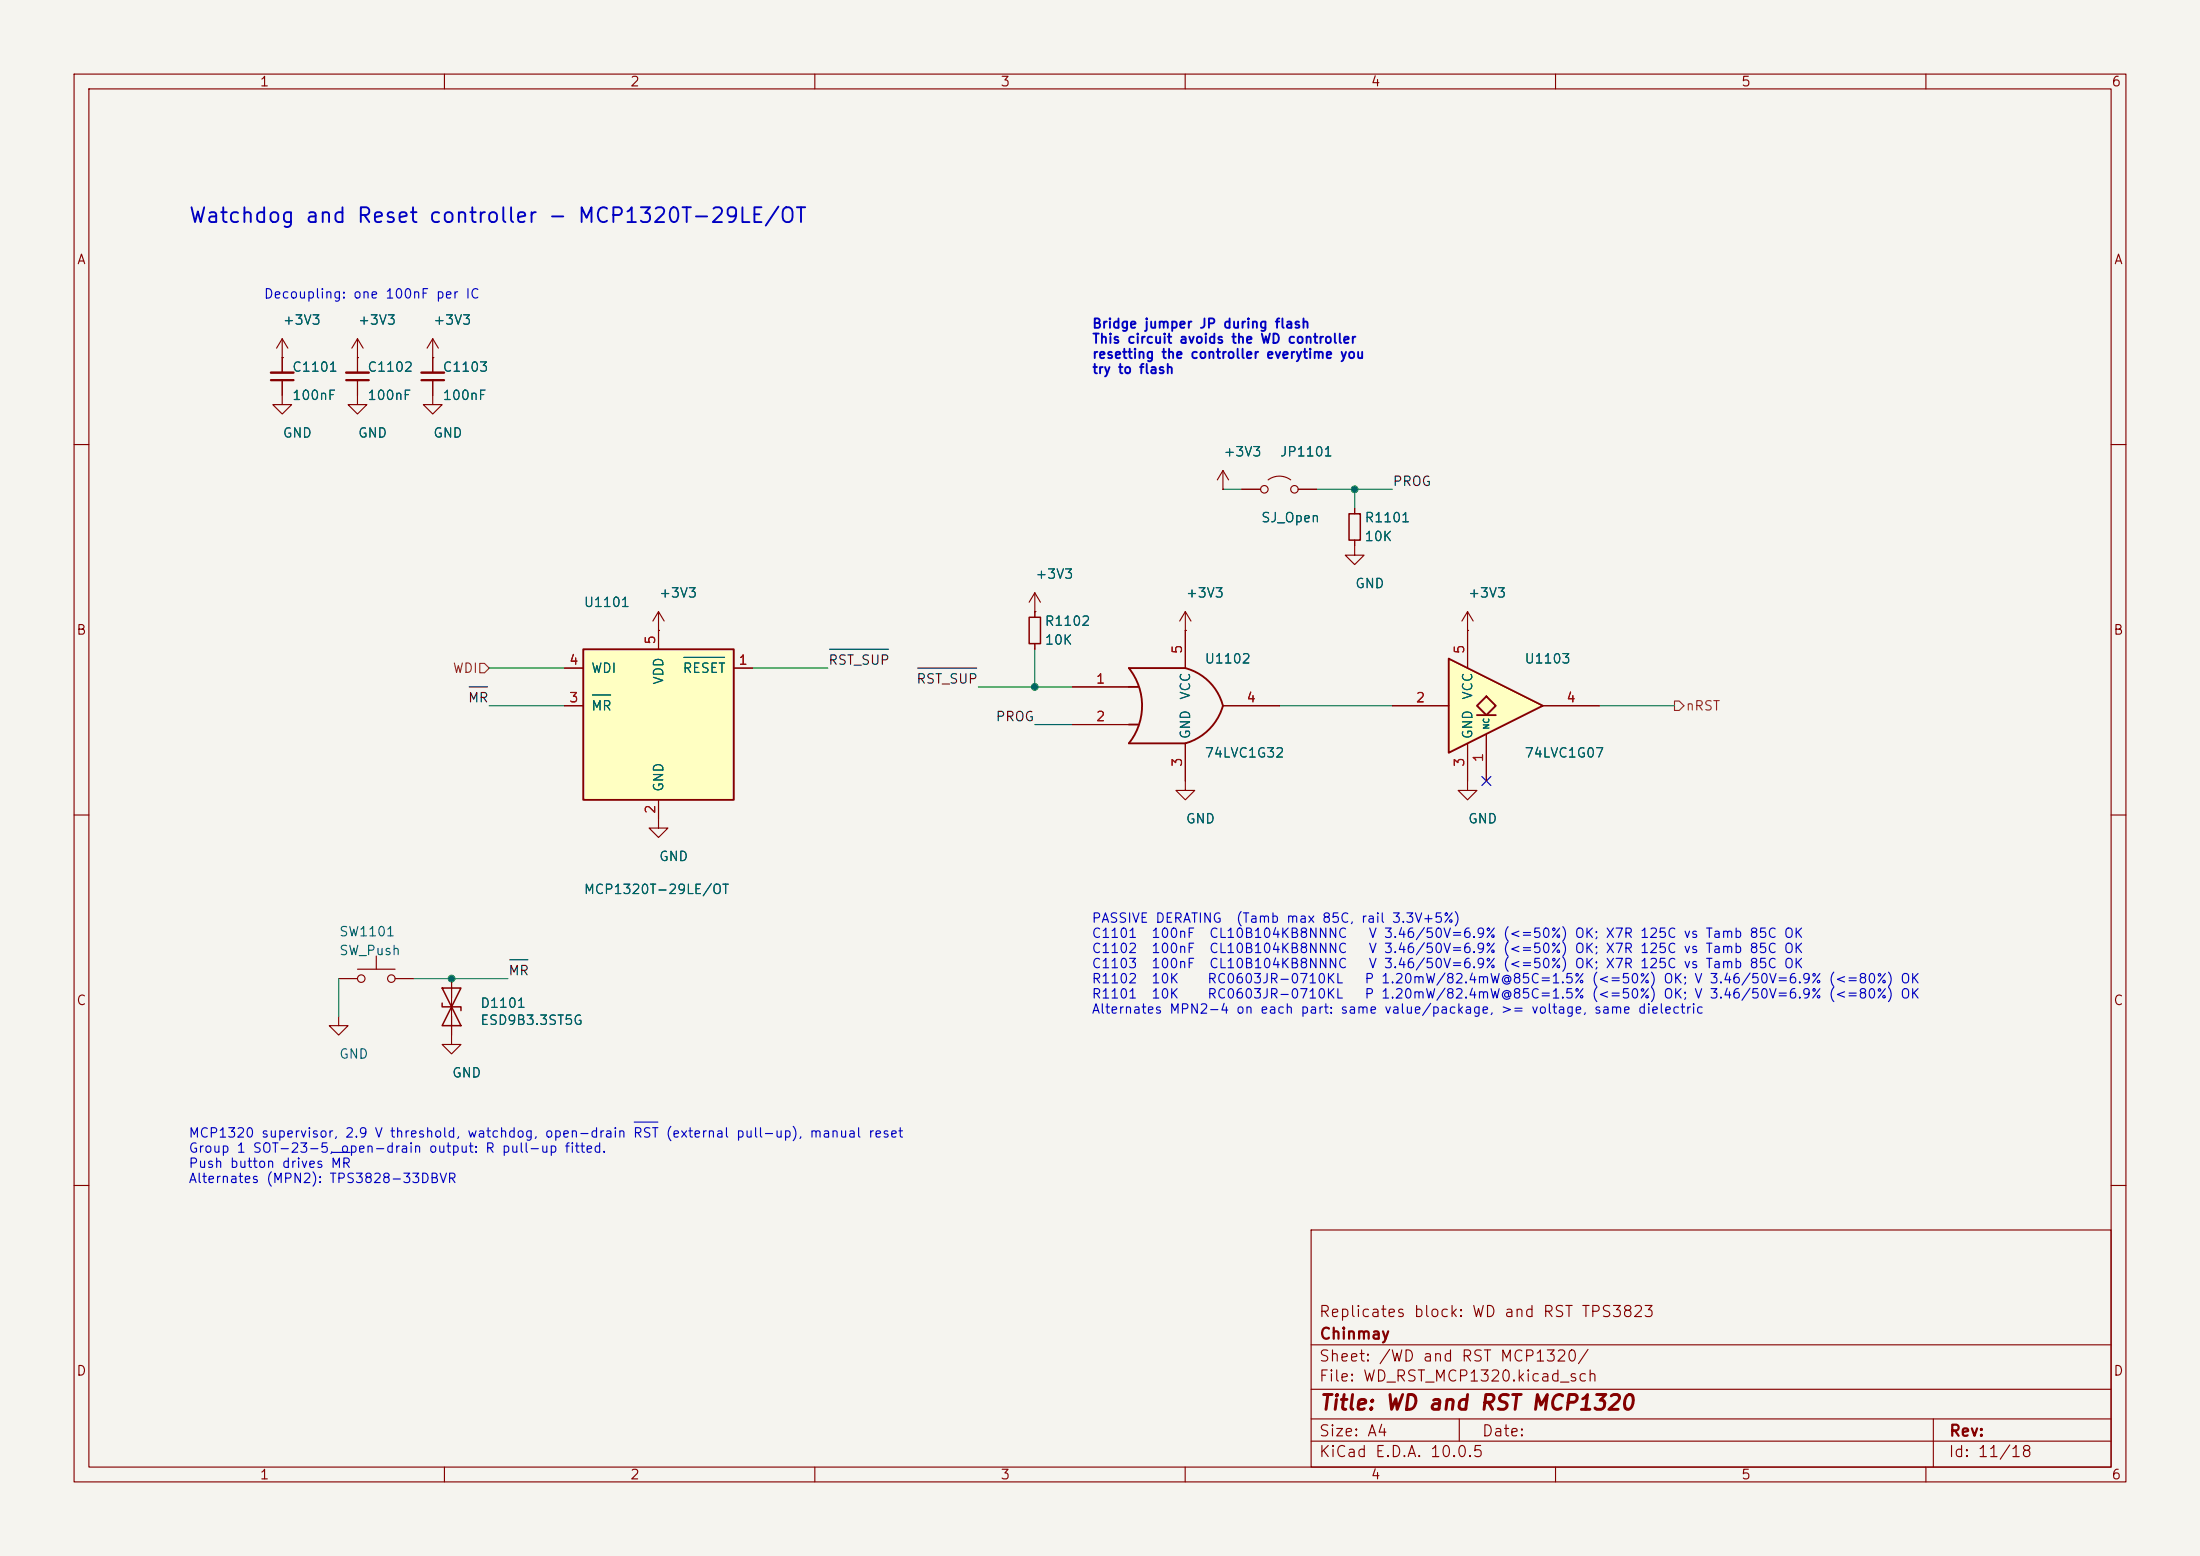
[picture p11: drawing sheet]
(kicad_sch
 (version 20260306)
 (generator "eeschema")
 (generator_version "10.0")
 (paper "A4")
 (title_block (title "WD and RST MCP1320") (company "Chinmay") (comment 1 "Replicates block: WD and RST TPS3823"))
 (lib_symbols
  (symbol "74xGxx:74LVC1G07" (exclude_from_sim no) (in_bom yes) (on_board yes)
   (in_pos_files yes)
   (duplicate_pin_numbers_are_jumpers no)
   (property "Reference" "U" (at 0 7.62 0) (show_name no) (do_not_autoplace no) (effects (font (size 1.27 1.27))))
   (property "Value" "74LVC1G07" (at 3.81 -7.62 0) (show_name no) (do_not_autoplace no) (effects (font (size 1.27 1.27))))
   (property "Footprint" "" (at 0 0 0) (show_name no) (do_not_autoplace no) (hide yes) (effects (font (size 1.27 1.27))))
   (property "Datasheet" "https://www.ti.com/lit/ds/symlink/sn74lvc1g07.pdf" (at 0 0 0) (show_name no) (do_not_autoplace no) (hide yes) (effects (font (size 1.27 1.27))))
   (property "Description" "Single Buffer Gate, Open Drain, Low-Voltage CMOS" (at 0 0 0) (show_name no) (do_not_autoplace no) (hide yes) (effects (font (size 1.27 1.27))))
   (symbol "74LVC1G07_0_1"
    (polyline (pts (xy -7.62 6.35) (xy -7.62 -6.35) (xy 5.08 0) (xy -7.62 6.35)) (stroke (width 0.254) (type default)) (fill (type background)))
    (polyline (pts (xy -3.81 -1.27) (xy -1.27 -1.27)) (stroke (width 0.254) (type default)) (fill (type background)))
    (polyline (pts (xy -2.54 1.27) (xy -3.81 0) (xy -2.54 -1.27) (xy -1.27 0) (xy -2.54 1.27)) (stroke (width 0.254) (type default)) (fill (type background))))
   (symbol "74LVC1G07_1_1"
    (pin free line (at -2.54 -10.16 90) (length 6.35) (name "NC" (effects (font (size 0.762 0.762)))) (number "1" (effects (font (size 1.27 1.27)))))
    (pin input line (at -15.24 0 0) (length 7.62) (name "" (effects (font (size 1.27 1.27)))) (number "2" (effects (font (size 1.27 1.27)))))
    (pin power_in line (at -5.08 -10.16 90) (length 5.08) (name "GND" (effects (font (size 1.27 1.27)))) (number "3" (effects (font (size 1.27 1.27)))))
    (pin open_collector line (at 12.7 0 180) (length 7.62) (name "" (effects (font (size 1.27 1.27)))) (number "4" (effects (font (size 1.27 1.27)))))
    (pin power_in line (at -5.08 10.16 270) (length 5.08) (name "VCC" (effects (font (size 1.27 1.27)))) (number "5" (effects (font (size 1.27 1.27))))))
   (embedded_fonts no))
  (symbol "74xGxx:74LVC1G32" (exclude_from_sim no) (in_bom yes) (on_board yes)
   (in_pos_files yes)
   (duplicate_pin_numbers_are_jumpers no)
   (property "Reference" "U" (at -5.08 7.62 0) (show_name no) (do_not_autoplace no) (effects (font (size 1.27 1.27))))
   (property "Value" "74LVC1G32" (at 7.62 -7.62 0) (show_name no) (do_not_autoplace no) (effects (font (size 1.27 1.27))))
   (property "Footprint" "" (at 0 0 0) (show_name no) (do_not_autoplace no) (hide yes) (effects (font (size 1.27 1.27))))
   (property "Datasheet" "http://www.ti.com/lit/sg/scyt129e/scyt129e.pdf" (at 0 0 0) (show_name no) (do_not_autoplace no) (hide yes) (effects (font (size 1.27 1.27))))
   (property "Description" "Single OR Gate, Low-Voltage CMOS" (at 0 0 0) (show_name no) (do_not_autoplace no) (hide yes) (effects (font (size 1.27 1.27))))
   (symbol "74LVC1G32_0_1"
    (arc (start -7.62 5.08) (mid -5.838 0) (end -7.62 -5.08) (stroke (width 0.254) (type default)) (fill (type none)))
    (polyline (pts (xy -7.62 2.54) (xy -6.35 2.54)) (stroke (width 0.254) (type default)) (fill (type background)))
    (polyline (pts (xy -7.62 -2.54) (xy -6.35 -2.54)) (stroke (width 0.254) (type default)) (fill (type background)))
    (arc (start 5.08 0) (mid 3.202 -3.202) (end 0 -5.08) (stroke (width 0.254) (type default)) (fill (type none)))
    (arc (start 0 5.08) (mid 3.2271 3.2271) (end 5.08 0) (stroke (width 0.254) (type default)) (fill (type none)))
    (polyline (pts (xy 0 5.08) (xy -7.62 5.08)) (stroke (width 0.254) (type default)) (fill (type background)))
    (polyline (pts (xy 0 -5.08) (xy -7.62 -5.08)) (stroke (width 0.254) (type default)) (fill (type background))))
   (symbol "74LVC1G32_1_1"
    (pin input line (at -15.24 2.54 0) (length 7.62) (name "" (effects (font (size 1.27 1.27)))) (number "1" (effects (font (size 1.27 1.27)))))
    (pin input line (at -15.24 -2.54 0) (length 7.62) (name "" (effects (font (size 1.27 1.27)))) (number "2" (effects (font (size 1.27 1.27)))))
    (pin power_in line (at 0 -10.16 90) (length 5.08) (name "GND" (effects (font (size 1.27 1.27)))) (number "3" (effects (font (size 1.27 1.27)))))
    (pin output line (at 12.7 0 180) (length 7.62) (name "" (effects (font (size 1.27 1.27)))) (number "4" (effects (font (size 1.27 1.27)))))
    (pin power_in line (at 0 10.16 270) (length 5.08) (name "VCC" (effects (font (size 1.27 1.27)))) (number "5" (effects (font (size 1.27 1.27))))))
   (embedded_fonts no))
  (symbol "Chinmay_Supervisor:MCP1320" (pin_names (offset 1.016)) (exclude_from_sim no) (in_bom yes) (on_board yes) (property "Reference" "U" (at -10.16 8.89 0) (effects (font (size 1.27 1.27)) (justify left))) (property "Value" "MCP1320T-29LE/OT" (at -10.16 -13.97 0) (effects (font (size 1.27 1.27)) (justify left top))) (property "Footprint" "Package_TO_SOT_SMD:SOT-23-5" (at 0 0 0) (effects (font (size 1.27 1.27)) (hide yes))) (property "Datasheet" "https://ww1.microchip.com/downloads/en/DeviceDoc/21985D.pdf" (at 0 0 0) (effects (font (size 1.27 1.27)) (hide yes))) (property "Description" "MCP1320 supervisor, 2.9 V threshold, watchdog, open-drain ~{RST} (external pull-up), manual reset" (at 0 0 0) (effects (font (size 1.27 1.27)) (hide yes))) (property "ki_keywords" "supervisor watchdog reset" (at 0 0 0) (effects (font (size 1.27 1.27)) (hide yes))) (symbol "MCP1320_0_1" (rectangle (start -10.16 7.62) (end 10.16 -12.7) (stroke (width 0.254) (type default)) (fill (type background)))) (symbol "MCP1320_1_1" (pin input line (at -12.7 5.08 0) (length 2.54) (name "WDI" (effects (font (size 1.27 1.27)))) (number "4" (effects (font (size 1.27 1.27))))) (pin input line (at -12.7 0 0) (length 2.54) (name "~{MR}" (effects (font (size 1.27 1.27)))) (number "3" (effects (font (size 1.27 1.27))))) (pin open_collector line (at 12.7 5.08 180) (length 2.54) (name "~{RESET}" (effects (font (size 1.27 1.27)))) (number "1" (effects (font (size 1.27 1.27))))) (pin power_in line (at 0 10.16 270) (length 2.54) (name "VDD" (effects (font (size 1.27 1.27)))) (number "5" (effects (font (size 1.27 1.27))))) (pin power_in line (at 0 -15.24 90) (length 2.54) (name "GND" (effects (font (size 1.27 1.27)))) (number "2" (effects (font (size 1.27 1.27)))))) (embedded_fonts no))
  (symbol "Device:C_Small" (pin_numbers (hide yes)) (pin_names (offset 0.254) (hide yes)) (exclude_from_sim no) (in_bom yes) (on_board yes) (property "Reference" "C" (at 0.254 1.778 0) (effects (font (size 1.27 1.27)) (justify left))) (property "Value" "C_Small" (at 0.254 -2.032 0) (effects (font (size 1.27 1.27)) (justify left))) (property "Footprint" "" (at 0 0 0) (effects (font (size 1.27 1.27)) (hide yes))) (property "Datasheet" "" (at 0 0 0) (effects (font (size 1.27 1.27)) (hide yes))) (property "Description" "Unpolarized capacitor, small symbol" (at 0 0 0) (effects (font (size 1.27 1.27)) (hide yes))) (property "ki_fp_filters" "C_*" (at 0 0 0) (effects (font (size 1.27 1.27)) (hide yes))) (symbol "C_Small_0_1" (polyline (pts (xy -1.524 0.508) (xy 1.524 0.508)) (stroke (width 0.3302) (type default)) (fill (type none))) (polyline (pts (xy -1.524 -0.508) (xy 1.524 -0.508)) (stroke (width 0.3048) (type default)) (fill (type none)))) (symbol "C_Small_1_1" (pin passive line (at 0 2.54 270) (length 2.032) (name "~" (effects (font (size 1.27 1.27)))) (number "1" (effects (font (size 1.27 1.27))))) (pin passive line (at 0 -2.54 90) (length 2.032) (name "~" (effects (font (size 1.27 1.27)))) (number "2" (effects (font (size 1.27 1.27)))))) (embedded_fonts no))
  (symbol "Device:R_Small"
   (pin_numbers (hide yes))
   (pin_names
    (offset 0.254) (hide yes)) (exclude_from_sim no) (in_bom yes) (on_board yes)
   (in_pos_files yes)
   (duplicate_pin_numbers_are_jumpers no)
   (property "Reference" "R" (at 0 0 90) (show_name no) (do_not_autoplace no) (effects (font (size 1.016 1.016))))
   (property "Value" "R_Small" (at 1.778 0 90) (show_name no) (do_not_autoplace no) (effects (font (size 1.27 1.27))))
   (property "Footprint" "" (at 0 0 0) (show_name no) (do_not_autoplace no) (hide yes) (effects (font (size 1.27 1.27))))
   (property "Datasheet" "" (at 0 0 0) (show_name no) (do_not_autoplace no) (hide yes) (effects (font (size 1.27 1.27))))
   (property "Description" "Resistor, small symbol" (at 0 0 0) (show_name no) (do_not_autoplace no) (hide yes) (effects (font (size 1.27 1.27))))
   (symbol "R_Small_0_1"
    (rectangle (start -0.762 1.778) (end 0.762 -1.778) (stroke (width 0.2032) (type default)) (fill (type none))))
   (symbol "R_Small_1_1"
    (pin passive line (at 0 2.54 270) (length 0.762) (name "" (effects (font (size 1.27 1.27)))) (number "1" (effects (font (size 1.27 1.27)))))
    (pin passive line (at 0 -2.54 90) (length 0.762) (name "" (effects (font (size 1.27 1.27)))) (number "2" (effects (font (size 1.27 1.27))))))
   (embedded_fonts no))
  (symbol "Diode:ESD9B3.3ST5G"
   (pin_numbers (hide yes))
   (pin_names
    (offset 1.016) (hide yes)) (exclude_from_sim no) (in_bom yes) (on_board yes)
   (in_pos_files yes)
   (duplicate_pin_numbers_are_jumpers no)
   (property "Reference" "D" (at 0 2.54 0) (show_name no) (do_not_autoplace no) (effects (font (size 1.27 1.27))))
   (property "Value" "ESD9B3.3ST5G" (at 0 -2.54 0) (show_name no) (do_not_autoplace no) (effects (font (size 1.27 1.27))))
   (property "Footprint" "Diode_SMD:D_SOD-923" (at 0 0 0) (show_name no) (do_not_autoplace no) (hide yes) (effects (font (size 1.27 1.27))))
   (property "Datasheet" "https://www.onsemi.com/pub/Collateral/ESD9B-D.PDF" (at 0 0 0) (show_name no) (do_not_autoplace no) (hide yes) (effects (font (size 1.27 1.27))))
   (property "Description" "ESD protection diode, 3.3Vrwm, SOD-923" (at 0 0 0) (show_name no) (do_not_autoplace no) (hide yes) (effects (font (size 1.27 1.27))))
   (symbol "ESD9B3.3ST5G_0_1"
    (polyline (pts (xy -2.54 -1.27) (xy 0 0) (xy -2.54 1.27) (xy -2.54 -1.27)) (stroke (width 0.2032) (type default)) (fill (type none)))
    (polyline (pts (xy 0.508 1.27) (xy 0 1.27) (xy 0 -1.27) (xy -0.508 -1.27)) (stroke (width 0.2032) (type default)) (fill (type none)))
    (polyline (pts (xy 1.27 0) (xy -1.27 0)) (stroke (width 0) (type default)) (fill (type none)))
    (polyline (pts (xy 2.54 1.27) (xy 2.54 -1.27) (xy 0 0) (xy 2.54 1.27)) (stroke (width 0.2032) (type default)) (fill (type none))))
   (symbol "ESD9B3.3ST5G_1_1"
    (pin passive line (at -3.81 0 0) (length 2.54) (name "A1" (effects (font (size 1.27 1.27)))) (number "1" (effects (font (size 1.27 1.27)))))
    (pin passive line (at 3.81 0 180) (length 2.54) (name "A2" (effects (font (size 1.27 1.27)))) (number "2" (effects (font (size 1.27 1.27))))))
   (embedded_fonts no))
  (symbol "Jumper:Jumper_2_Open"
   (pin_numbers (hide yes))
   (pin_names
    (offset 0) (hide yes)) (exclude_from_sim no) (in_bom yes) (on_board yes)
   (in_pos_files yes)
   (duplicate_pin_numbers_are_jumpers no)
   (property "Reference" "JP" (at 0 2.794 0) (show_name no) (do_not_autoplace no) (effects (font (size 1.27 1.27))))
   (property "Value" "Jumper_2_Open" (at 0 -2.286 0) (show_name no) (do_not_autoplace no) (effects (font (size 1.27 1.27))))
   (property "Footprint" "" (at 0 0 0) (show_name no) (do_not_autoplace no) (hide yes) (effects (font (size 1.27 1.27))))
   (property "Datasheet" "" (at 0 0 0) (show_name no) (do_not_autoplace no) (hide yes) (effects (font (size 1.27 1.27))))
   (property "Description" "Jumper, 2-pole, open" (at 0 0 0) (show_name no) (do_not_autoplace no) (hide yes) (effects (font (size 1.27 1.27))))
   (symbol "Jumper_2_Open_0_0"
    (circle (center -2.032 0) (radius 0.508) (stroke (width 0) (type default)) (fill (type none)))
    (circle (center 2.032 0) (radius 0.508) (stroke (width 0) (type default)) (fill (type none))))
   (symbol "Jumper_2_Open_0_1"
    (arc (start -1.524 1.27) (mid 0 1.778) (end 1.524 1.27) (stroke (width 0) (type default)) (fill (type none))))
   (symbol "Jumper_2_Open_1_1"
    (pin passive line (at -5.08 0 0) (length 2.54) (name "A" (effects (font (size 1.27 1.27)))) (number "1" (effects (font (size 1.27 1.27)))))
    (pin passive line (at 5.08 0 180) (length 2.54) (name "B" (effects (font (size 1.27 1.27)))) (number "2" (effects (font (size 1.27 1.27))))))
   (embedded_fonts no))
  (symbol "PCM_SparkFun-PowerSymbol:GND"
   (power global)
   (pin_names
    (offset 0)) (exclude_from_sim no) (in_bom yes) (on_board yes)
   (in_pos_files yes)
   (duplicate_pin_numbers_are_jumpers no)
   (property "Reference" "#PWR" (at 0 -6.35 0) (show_name no) (do_not_autoplace no) (hide yes) (effects (font (size 1.27 1.27))))
   (property "Value" "GND" (at 0 -3.81 0) (show_name no) (do_not_autoplace yes) (effects (font (size 1.27 1.27))))
   (property "Footprint" "" (at 0 0 0) (show_name no) (do_not_autoplace no) (hide yes) (effects (font (size 1.27 1.27))))
   (property "Datasheet" "" (at 0 0 0) (show_name no) (do_not_autoplace no) (hide yes) (effects (font (size 1.27 1.27))))
   (property "Description" "Power symbol creates a global label with name \"GND\" , ground" (at 0 -8.89 0) (show_name no) (do_not_autoplace no) (hide yes) (effects (font (size 1.27 1.27))))
   (symbol "GND_0_1"
    (polyline (pts (xy 0 0) (xy 0 -1.27) (xy 1.27 -1.27) (xy 0 -2.54) (xy -1.27 -1.27) (xy 0 -1.27)) (stroke (width 0) (type default)) (fill (type none))))
   (symbol "GND_1_1"
    (pin power_in line (at 0 0 270) (length 0) (hide yes) (name "GND" (effects (font (size 1.27 1.27)))) (number "1" (effects (font (size 1.27 1.27))))))
   (embedded_fonts no))
  (symbol "Switch:SW_Push"
   (pin_numbers (hide yes))
   (pin_names
    (offset 1.016) (hide yes)) (exclude_from_sim no) (in_bom yes) (on_board yes)
   (in_pos_files yes)
   (duplicate_pin_numbers_are_jumpers no)
   (property "Reference" "SW" (at 1.27 2.54 0) (show_name no) (do_not_autoplace no) (effects (font (size 1.27 1.27)) (justify left)))
   (property "Value" "SW_Push" (at 0 -1.524 0) (show_name no) (do_not_autoplace no) (effects (font (size 1.27 1.27))))
   (property "Footprint" "" (at 0 5.08 0) (show_name no) (do_not_autoplace no) (hide yes) (effects (font (size 1.27 1.27))))
   (property "Datasheet" "" (at 0 5.08 0) (show_name no) (do_not_autoplace no) (hide yes) (effects (font (size 1.27 1.27))))
   (property "Description" "Push button switch, generic, two pins" (at 0 0 0) (show_name no) (do_not_autoplace no) (hide yes) (effects (font (size 1.27 1.27))))
   (symbol "SW_Push_0_1"
    (circle (center -2.032 0) (radius 0.508) (stroke (width 0) (type default)) (fill (type none)))
    (polyline (pts (xy 0 1.27) (xy 0 3.048)) (stroke (width 0) (type default)) (fill (type none)))
    (circle (center 2.032 0) (radius 0.508) (stroke (width 0) (type default)) (fill (type none)))
    (polyline (pts (xy 2.54 1.27) (xy -2.54 1.27)) (stroke (width 0) (type default)) (fill (type none)))
    (pin passive line (at -5.08 0 0) (length 2.54) (name "1" (effects (font (size 1.27 1.27)))) (number "1" (effects (font (size 1.27 1.27)))))
    (pin passive line (at 5.08 0 180) (length 2.54) (name "2" (effects (font (size 1.27 1.27)))) (number "2" (effects (font (size 1.27 1.27))))))
   (embedded_fonts no))
  (symbol "power:+3V3"
   (power global)
   (pin_numbers (hide yes))
   (pin_names
    (offset 0) (hide yes)) (exclude_from_sim no) (in_bom yes) (on_board yes)
   (in_pos_files yes)
   (duplicate_pin_numbers_are_jumpers no)
   (property "Reference" "#PWR" (at 0 -3.81 0) (show_name no) (do_not_autoplace no) (hide yes) (effects (font (size 1.27 1.27))))
   (property "Value" "+3V3" (at 0 3.556 0) (show_name no) (do_not_autoplace no) (effects (font (size 1.27 1.27))))
   (property "Footprint" "" (at 0 0 0) (show_name no) (do_not_autoplace no) (hide yes) (effects (font (size 1.27 1.27))))
   (property "Datasheet" "" (at 0 0 0) (show_name no) (do_not_autoplace no) (hide yes) (effects (font (size 1.27 1.27))))
   (property "Description" "Power symbol creates a global label with name \"+3V3\"" (at 0 0 0) (show_name no) (do_not_autoplace no) (hide yes) (effects (font (size 1.27 1.27))))
   (symbol "+3V3_0_1"
    (polyline (pts (xy -0.762 1.27) (xy 0 2.54)) (stroke (width 0) (type default)) (fill (type none)))
    (polyline (pts (xy 0 2.54) (xy 0.762 1.27)) (stroke (width 0) (type default)) (fill (type none)))
    (polyline (pts (xy 0 0) (xy 0 2.54)) (stroke (width 0) (type default)) (fill (type none))))
   (symbol "+3V3_1_1"
    (pin power_in line (at 0 0 90) (length 0) (name "" (effects (font (size 1.27 1.27)))) (number "1" (effects (font (size 1.27 1.27))))))
   (embedded_fonts no)))
 (wire (pts (xy 76.2 90.17) (xy 66.04 90.17)) (stroke (width 0) (type default)))
 (hierarchical_label "WDI" (shape input) (at 66.04 90.17 180) (effects (font (size 1.27 1.27)) (justify right)))
 (wire (pts (xy 76.2 95.25) (xy 66.04 95.25)) (stroke (width 0) (type default)))
 (label "~{MR}" (at 66.04 95.25 180) (effects (font (size 1.27 1.27)) (justify right bottom)))
 (wire (pts (xy 101.6 90.17) (xy 111.76 90.17)) (stroke (width 0) (type default)))
 (label "~{RST_SUP}" (at 111.76 90.17 0) (effects (font (size 1.27 1.27)) (justify left bottom)))
 (text "Decoupling: one 100nF per IC" (exclude_from_sim no) (at 35.56 40.64 0) (effects (font (size 1.27 1.27)) (justify left bottom)))
 (label "~{RST_SUP}" (at 132.08 92.71 180) (effects (font (size 1.27 1.27)) (justify right bottom)))
 (wire (pts (xy 144.78 92.71) (xy 139.7 92.71)) (stroke (width 0) (type default)))
 (wire (pts (xy 139.7 92.71) (xy 132.08 92.71)) (stroke (width 0) (type default)))
 (wire (pts (xy 144.78 97.79) (xy 139.7 97.79)) (stroke (width 0) (type default)))
 (label "PROG" (at 139.7 97.79 180) (effects (font (size 1.27 1.27)) (justify right bottom)))
 (wire (pts (xy 139.7 87.63) (xy 139.7 92.71)) (stroke (width 0) (type default)))
 (junction (at 139.7 92.71) (diameter 0) (color 0 0 0 0))
 (wire (pts (xy 172.72 95.25) (xy 187.96 95.25)) (stroke (width 0) (type default)))
 (no_connect (at 200.66 105.41))
 (wire (pts (xy 215.9 95.25) (xy 226.06 95.25)) (stroke (width 0) (type default)))
 (hierarchical_label "nRST" (shape output) (at 226.06 95.25 0) (effects (font (size 1.27 1.27)) (justify left)))
 (wire (pts (xy 167.64 66.04) (xy 165.1 66.04)) (stroke (width 0) (type default)))
 (wire (pts (xy 177.8 66.04) (xy 182.88 66.04)) (stroke (width 0) (type default)))
 (wire (pts (xy 182.88 66.04) (xy 182.88 68.58)) (stroke (width 0) (type default)))
 (junction (at 182.88 66.04) (diameter 0) (color 0 0 0 0))
 (wire (pts (xy 182.88 66.04) (xy 187.96 66.04)) (stroke (width 0) (type default)))
 (label "PROG" (at 187.96 66.04 0) (effects (font (size 1.27 1.27)) (justify left bottom)))
 (wire (pts (xy 45.72 132.08) (xy 45.72 137.16)) (stroke (width 0) (type default)))
 (wire (pts (xy 55.88 132.08) (xy 60.96 132.08)) (stroke (width 0) (type default)))
 (wire (pts (xy 60.96 132.08) (xy 68.58 132.08)) (stroke (width 0) (type default)))
 (label "~{MR}" (at 68.58 132.08 0) (effects (font (size 1.27 1.27)) (justify left bottom)))
 (junction (at 60.96 132.08) (diameter 0) (color 0 0 0 0))
 (text "PASSIVE DERATING  (Tamb max 85C, rail 3.3V+5%)\nC1101  100nF  CL10B104KB8NNNC   V 3.46/50V=6.9% (<=50%) OK; X7R 125C vs Tamb 85C OK\nC1102  100nF  CL10B104KB8NNNC   V 3.46/50V=6.9% (<=50%) OK; X7R 125C vs Tamb 85C OK\nC1103  100nF  CL10B104KB8NNNC   V 3.46/50V=6.9% (<=50%) OK; X7R 125C vs Tamb 85C OK\nR1102  10K    RC0603JR-0710KL   P 1.20mW/82.4mW@85C=1.5% (<=50%) OK; V 3.46/50V=6.9% (<=80%) OK\nR1101  10K    RC0603JR-0710KL   P 1.20mW/82.4mW@85C=1.5% (<=50%) OK; V 3.46/50V=6.9% (<=80%) OK\nAlternates MPN2-4 on each part: same value/package, >= voltage, same dielectric" (exclude_from_sim no) (at 147.32 137.16 0) (effects (font (size 1.27 1.27)) (justify left bottom)))
 (text "Watchdog and Reset controller - MCP1320T-29LE/OT" (exclude_from_sim no) (at 25.4 30.48 0) (effects (font (size 2.0 2.0) (thickness 0.254) (bold yes)) (justify left bottom)))
 (text "Bridge jumper JP during flash \nThis circuit avoids the WD controller \nresetting the controller everytime you \ntry to flash " (exclude_from_sim no) (at 147.32 50.8 0) (effects (font (size 1.27 1.27) (thickness 0.254) (bold yes)) (justify left bottom)))
 (text "MCP1320 supervisor, 2.9 V threshold, watchdog, open-drain ~{RST} (external pull-up), manual reset\nGroup 1 SOT-23-5, open-drain output: R pull-up fitted.\nPush button drives ~{MR}\nAlternates (MPN2): TPS3828-33DBVR" (exclude_from_sim no) (at 25.4 160.02 0) (effects (font (size 1.27 1.27)) (justify left bottom)))
 (symbol (lib_id "Chinmay_Supervisor:MCP1320") (at 88.9 95.25 0) (unit 1) (body_style 1) (exclude_from_sim no) (in_bom yes) (on_board yes) (in_pos_files yes) (dnp no) (property "Reference" "U1101" (at 78.74 81.28 0) (effects (font (size 1.27 1.27)) (justify left))) (property "Value" "MCP1320T-29LE/OT" (at 78.74 120.02 0) (effects (font (size 1.27 1.27)) (justify left))) (property "Footprint" "Package_TO_SOT_SMD:SOT-23-5" (at 88.9 95.25 0) (hide yes) (effects (font (size 1.27 1.27)))) (property "Datasheet" "https://ww1.microchip.com/downloads/en/DeviceDoc/21985D.pdf" (at 88.9 95.25 0) (hide yes) (effects (font (size 1.27 1.27)))) (property "Description" "MCP1320 supervisor, 2.9 V threshold, watchdog, open-drain ~{RST} (external pull-up), manual reset" (at 88.9 95.25 0) (hide yes) (effects (font (size 1.27 1.27)))) (property "Manufacturer" "Microchip" (at 88.9 95.25 0) (hide yes) (effects (font (size 1.27 1.27)))) (property "Procurement" "https://www.digikey.in/en/products/result?keywords=MCP1320T-29LE/OT" (at 88.9 95.25 0) (hide yes) (effects (font (size 1.27 1.27)))) (property "Procurement2" "https://www.mouser.in/c/?q=MCP1320T-29LE/OT" (at 88.9 95.25 0) (hide yes) (effects (font (size 1.27 1.27)))) (property "MPN1" "MCP1320T-29LE/OT" (at 88.9 95.25 0) (hide yes) (effects (font (size 1.27 1.27)))) (property "MPN2" "TPS3828-33DBVR" (at 88.9 95.25 0) (hide yes) (effects (font (size 1.27 1.27)))) (property "Cost" "" (at 88.9 95.25 0) (hide yes) (effects (font (size 1.27 1.27)))) (pin "4") (pin "3") (pin "1") (pin "5") (pin "2"))
 (symbol (lib_id "power:+3V3") (at 88.9 85.09 0) (unit 1) (body_style 1) (exclude_from_sim no) (in_bom no) (on_board no) (in_pos_files no) (dnp no) (property "Reference" "#PWR1101" (at 88.9 81.28 0) (hide yes) (effects (font (size 1.27 1.27)) (justify left))) (property "Value" "+3V3" (at 88.9 80.01 0) (effects (font (size 1.27 1.27)) (justify left))) (property "Footprint" "" (at 88.9 85.09 0) (hide yes) (effects (font (size 1.27 1.27)))) (pin "1"))
 (symbol (lib_id "PCM_SparkFun-PowerSymbol:GND") (at 88.9 110.49 0) (unit 1) (body_style 1) (exclude_from_sim no) (in_bom no) (on_board no) (in_pos_files no) (dnp no) (property "Reference" "#PWR1102" (at 88.9 114.3 0) (hide yes) (effects (font (size 1.27 1.27)) (justify left))) (property "Value" "GND" (at 88.9 115.57 0) (effects (font (size 1.27 1.27)) (justify left))) (property "Footprint" "" (at 88.9 110.49 0) (hide yes) (effects (font (size 1.27 1.27)))) (pin "1"))
 (symbol (lib_id "Device:C_Small") (at 38.1 50.8 0) (unit 1) (body_style 1) (exclude_from_sim no) (in_bom yes) (on_board yes) (in_pos_files yes) (dnp no) (property "Reference" "C1101" (at 39.37 49.53 0) (effects (font (size 1.27 1.27)) (justify left))) (property "Value" "100nF" (at 39.37 53.34 0) (effects (font (size 1.27 1.27)) (justify left))) (property "Footprint" "Capacitor_SMD:C_0603_1608Metric" (at 38.1 50.8 0) (hide yes) (effects (font (size 1.27 1.27)))) (property "Datasheet" "" (at 38.1 50.8 0) (hide yes) (effects (font (size 1.27 1.27)))) (property "Description" "Decoupling for U1101 (supervisor), place close to pin" (at 38.1 50.8 0) (hide yes) (effects (font (size 1.27 1.27)))) (property "IPN" "CAP-0603-100N-50V-X7R" (at 38.1 50.8 0) (hide yes) (effects (font (size 1.27 1.27)))) (property "Manufacturer" "Samsung Electro-Mechanics" (at 38.1 50.8 0) (hide yes) (effects (font (size 1.27 1.27)))) (property "Procurement" "https://www.digikey.in/en/products/result?keywords=CL10B104KB8NNNC" (at 38.1 50.8 0) (hide yes) (effects (font (size 1.27 1.27)))) (property "Procurement2" "https://www.mouser.in/c/?q=CL10B104KB8NNNC" (at 38.1 50.8 0) (hide yes) (effects (font (size 1.27 1.27)))) (property "MPN1" "CL10B104KB8NNNC" (at 38.1 50.8 0) (hide yes) (effects (font (size 1.27 1.27)))) (property "MPN2" "C0603C104K5RACTU" (at 38.1 50.8 0) (hide yes) (effects (font (size 1.27 1.27)))) (property "MFR2" "KEMET" (at 38.1 50.8 0) (hide yes) (effects (font (size 1.27 1.27)))) (property "MPN3" "GCJ188R71H104KA12D" (at 38.1 50.8 0) (hide yes) (effects (font (size 1.27 1.27)))) (property "MFR3" "Murata" (at 38.1 50.8 0) (hide yes) (effects (font (size 1.27 1.27)))) (property "MPN4" "885012206095" (at 38.1 50.8 0) (hide yes) (effects (font (size 1.27 1.27)))) (property "MFR4" "Wurth Elektronik" (at 38.1 50.8 0) (hide yes) (effects (font (size 1.27 1.27)))) (property "Derating" "V 3.46/50V=6.9% (<=50%) OK; X7R 125C vs Tamb 85C OK" (at 38.1 50.8 0) (hide yes) (effects (font (size 1.27 1.27)))) (property "Cost" "" (at 38.1 50.8 0) (hide yes) (effects (font (size 1.27 1.27)))) (pin "1") (pin "2"))
 (symbol (lib_id "power:+3V3") (at 38.1 48.26 0) (unit 1) (body_style 1) (exclude_from_sim no) (in_bom no) (on_board no) (in_pos_files no) (dnp no) (property "Reference" "#PWR1103" (at 38.1 44.45 0) (hide yes) (effects (font (size 1.27 1.27)) (justify left))) (property "Value" "+3V3" (at 38.1 43.18 0) (effects (font (size 1.27 1.27)) (justify left))) (property "Footprint" "" (at 38.1 48.26 0) (hide yes) (effects (font (size 1.27 1.27)))) (pin "1"))
 (symbol (lib_id "PCM_SparkFun-PowerSymbol:GND") (at 38.1 53.34 0) (unit 1) (body_style 1) (exclude_from_sim no) (in_bom no) (on_board no) (in_pos_files no) (dnp no) (property "Reference" "#PWR1104" (at 38.1 57.15 0) (hide yes) (effects (font (size 1.27 1.27)) (justify left))) (property "Value" "GND" (at 38.1 58.42 0) (effects (font (size 1.27 1.27)) (justify left))) (property "Footprint" "" (at 38.1 53.34 0) (hide yes) (effects (font (size 1.27 1.27)))) (pin "1"))
 (symbol (lib_id "Device:C_Small") (at 48.26 50.8 0) (unit 1) (body_style 1) (exclude_from_sim no) (in_bom yes) (on_board yes) (in_pos_files yes) (dnp no) (property "Reference" "C1102" (at 49.53 49.53 0) (effects (font (size 1.27 1.27)) (justify left))) (property "Value" "100nF" (at 49.53 53.34 0) (effects (font (size 1.27 1.27)) (justify left))) (property "Footprint" "Capacitor_SMD:C_0603_1608Metric" (at 48.26 50.8 0) (hide yes) (effects (font (size 1.27 1.27)))) (property "Datasheet" "" (at 48.26 50.8 0) (hide yes) (effects (font (size 1.27 1.27)))) (property "Description" "Decoupling for U1102 (OR gate), place close to pin" (at 48.26 50.8 0) (hide yes) (effects (font (size 1.27 1.27)))) (property "IPN" "CAP-0603-100N-50V-X7R" (at 48.26 50.8 0) (hide yes) (effects (font (size 1.27 1.27)))) (property "Manufacturer" "Samsung Electro-Mechanics" (at 48.26 50.8 0) (hide yes) (effects (font (size 1.27 1.27)))) (property "Procurement" "https://www.digikey.in/en/products/result?keywords=CL10B104KB8NNNC" (at 48.26 50.8 0) (hide yes) (effects (font (size 1.27 1.27)))) (property "Procurement2" "https://www.mouser.in/c/?q=CL10B104KB8NNNC" (at 48.26 50.8 0) (hide yes) (effects (font (size 1.27 1.27)))) (property "MPN1" "CL10B104KB8NNNC" (at 48.26 50.8 0) (hide yes) (effects (font (size 1.27 1.27)))) (property "MPN2" "C0603C104K5RACTU" (at 48.26 50.8 0) (hide yes) (effects (font (size 1.27 1.27)))) (property "MFR2" "KEMET" (at 48.26 50.8 0) (hide yes) (effects (font (size 1.27 1.27)))) (property "MPN3" "GCJ188R71H104KA12D" (at 48.26 50.8 0) (hide yes) (effects (font (size 1.27 1.27)))) (property "MFR3" "Murata" (at 48.26 50.8 0) (hide yes) (effects (font (size 1.27 1.27)))) (property "MPN4" "885012206095" (at 48.26 50.8 0) (hide yes) (effects (font (size 1.27 1.27)))) (property "MFR4" "Wurth Elektronik" (at 48.26 50.8 0) (hide yes) (effects (font (size 1.27 1.27)))) (property "Derating" "V 3.46/50V=6.9% (<=50%) OK; X7R 125C vs Tamb 85C OK" (at 48.26 50.8 0) (hide yes) (effects (font (size 1.27 1.27)))) (property "Cost" "" (at 48.26 50.8 0) (hide yes) (effects (font (size 1.27 1.27)))) (pin "1") (pin "2"))
 (symbol (lib_id "power:+3V3") (at 48.26 48.26 0) (unit 1) (body_style 1) (exclude_from_sim no) (in_bom no) (on_board no) (in_pos_files no) (dnp no) (property "Reference" "#PWR1105" (at 48.26 44.45 0) (hide yes) (effects (font (size 1.27 1.27)) (justify left))) (property "Value" "+3V3" (at 48.26 43.18 0) (effects (font (size 1.27 1.27)) (justify left))) (property "Footprint" "" (at 48.26 48.26 0) (hide yes) (effects (font (size 1.27 1.27)))) (pin "1"))
 (symbol (lib_id "PCM_SparkFun-PowerSymbol:GND") (at 48.26 53.34 0) (unit 1) (body_style 1) (exclude_from_sim no) (in_bom no) (on_board no) (in_pos_files no) (dnp no) (property "Reference" "#PWR1106" (at 48.26 57.15 0) (hide yes) (effects (font (size 1.27 1.27)) (justify left))) (property "Value" "GND" (at 48.26 58.42 0) (effects (font (size 1.27 1.27)) (justify left))) (property "Footprint" "" (at 48.26 53.34 0) (hide yes) (effects (font (size 1.27 1.27)))) (pin "1"))
 (symbol (lib_id "Device:C_Small") (at 58.42 50.8 0) (unit 1) (body_style 1) (exclude_from_sim no) (in_bom yes) (on_board yes) (in_pos_files yes) (dnp no) (property "Reference" "C1103" (at 59.69 49.53 0) (effects (font (size 1.27 1.27)) (justify left))) (property "Value" "100nF" (at 59.69 53.34 0) (effects (font (size 1.27 1.27)) (justify left))) (property "Footprint" "Capacitor_SMD:C_0603_1608Metric" (at 58.42 50.8 0) (hide yes) (effects (font (size 1.27 1.27)))) (property "Datasheet" "" (at 58.42 50.8 0) (hide yes) (effects (font (size 1.27 1.27)))) (property "Description" "Decoupling for U1103 (buffer), place close to pin" (at 58.42 50.8 0) (hide yes) (effects (font (size 1.27 1.27)))) (property "IPN" "CAP-0603-100N-50V-X7R" (at 58.42 50.8 0) (hide yes) (effects (font (size 1.27 1.27)))) (property "Manufacturer" "Samsung Electro-Mechanics" (at 58.42 50.8 0) (hide yes) (effects (font (size 1.27 1.27)))) (property "Procurement" "https://www.digikey.in/en/products/result?keywords=CL10B104KB8NNNC" (at 58.42 50.8 0) (hide yes) (effects (font (size 1.27 1.27)))) (property "Procurement2" "https://www.mouser.in/c/?q=CL10B104KB8NNNC" (at 58.42 50.8 0) (hide yes) (effects (font (size 1.27 1.27)))) (property "MPN1" "CL10B104KB8NNNC" (at 58.42 50.8 0) (hide yes) (effects (font (size 1.27 1.27)))) (property "MPN2" "C0603C104K5RACTU" (at 58.42 50.8 0) (hide yes) (effects (font (size 1.27 1.27)))) (property "MFR2" "KEMET" (at 58.42 50.8 0) (hide yes) (effects (font (size 1.27 1.27)))) (property "MPN3" "GCJ188R71H104KA12D" (at 58.42 50.8 0) (hide yes) (effects (font (size 1.27 1.27)))) (property "MFR3" "Murata" (at 58.42 50.8 0) (hide yes) (effects (font (size 1.27 1.27)))) (property "MPN4" "885012206095" (at 58.42 50.8 0) (hide yes) (effects (font (size 1.27 1.27)))) (property "MFR4" "Wurth Elektronik" (at 58.42 50.8 0) (hide yes) (effects (font (size 1.27 1.27)))) (property "Derating" "V 3.46/50V=6.9% (<=50%) OK; X7R 125C vs Tamb 85C OK" (at 58.42 50.8 0) (hide yes) (effects (font (size 1.27 1.27)))) (property "Cost" "" (at 58.42 50.8 0) (hide yes) (effects (font (size 1.27 1.27)))) (pin "1") (pin "2"))
 (symbol (lib_id "power:+3V3") (at 58.42 48.26 0) (unit 1) (body_style 1) (exclude_from_sim no) (in_bom no) (on_board no) (in_pos_files no) (dnp no) (property "Reference" "#PWR1107" (at 58.42 44.45 0) (hide yes) (effects (font (size 1.27 1.27)) (justify left))) (property "Value" "+3V3" (at 58.42 43.18 0) (effects (font (size 1.27 1.27)) (justify left))) (property "Footprint" "" (at 58.42 48.26 0) (hide yes) (effects (font (size 1.27 1.27)))) (pin "1"))
 (symbol (lib_id "PCM_SparkFun-PowerSymbol:GND") (at 58.42 53.34 0) (unit 1) (body_style 1) (exclude_from_sim no) (in_bom no) (on_board no) (in_pos_files no) (dnp no) (property "Reference" "#PWR1108" (at 58.42 57.15 0) (hide yes) (effects (font (size 1.27 1.27)) (justify left))) (property "Value" "GND" (at 58.42 58.42 0) (effects (font (size 1.27 1.27)) (justify left))) (property "Footprint" "" (at 58.42 53.34 0) (hide yes) (effects (font (size 1.27 1.27)))) (pin "1"))
 (symbol (lib_id "74xGxx:74LVC1G32") (at 160.02 95.25 0) (unit 1) (body_style 1) (exclude_from_sim no) (in_bom yes) (on_board yes) (in_pos_files yes) (dnp no) (property "Reference" "U1102" (at 162.56 88.9 0) (effects (font (size 1.27 1.27)) (justify left))) (property "Value" "74LVC1G32" (at 162.56 101.6 0) (effects (font (size 1.27 1.27)) (justify left))) (property "Footprint" "Package_TO_SOT_SMD:SOT-23-5" (at 160.02 95.25 0) (hide yes) (effects (font (size 1.27 1.27)))) (property "Datasheet" "http://www.ti.com/lit/sg/scyt129e/scyt129e.pdf" (at 160.02 95.25 0) (hide yes) (effects (font (size 1.27 1.27)))) (property "Description" "Single OR Gate, Low-Voltage CMOS" (at 160.02 95.25 0) (hide yes) (effects (font (size 1.27 1.27)))) (property "Manufacturer" "Texas Instruments" (at 160.02 95.25 0) (hide yes) (effects (font (size 1.27 1.27)))) (property "Procurement" "https://www.digikey.in/en/products/result?keywords=SN74LVC1G32DBVR" (at 160.02 95.25 0) (hide yes) (effects (font (size 1.27 1.27)))) (property "Procurement2" "https://www.mouser.in/c/?q=SN74LVC1G32DBVR" (at 160.02 95.25 0) (hide yes) (effects (font (size 1.27 1.27)))) (property "MPN1" "SN74LVC1G32DBVR" (at 160.02 95.25 0) (hide yes) (effects (font (size 1.27 1.27)))) (property "MPN2" "" (at 160.02 95.25 0) (hide yes) (effects (font (size 1.27 1.27)))) (property "Cost" "" (at 160.02 95.25 0) (hide yes) (effects (font (size 1.27 1.27)))) (pin "1") (pin "2") (pin "3") (pin "4") (pin "5"))
 (symbol (lib_id "power:+3V3") (at 160.02 85.09 0) (unit 1) (body_style 1) (exclude_from_sim no) (in_bom no) (on_board no) (in_pos_files no) (dnp no) (property "Reference" "#PWR1109" (at 160.02 81.28 0) (hide yes) (effects (font (size 1.27 1.27)) (justify left))) (property "Value" "+3V3" (at 160.02 80.01 0) (effects (font (size 1.27 1.27)) (justify left))) (property "Footprint" "" (at 160.02 85.09 0) (hide yes) (effects (font (size 1.27 1.27)))) (pin "1"))
 (symbol (lib_id "PCM_SparkFun-PowerSymbol:GND") (at 160.02 105.41 0) (unit 1) (body_style 1) (exclude_from_sim no) (in_bom no) (on_board no) (in_pos_files no) (dnp no) (property "Reference" "#PWR1110" (at 160.02 109.22 0) (hide yes) (effects (font (size 1.27 1.27)) (justify left))) (property "Value" "GND" (at 160.02 110.49 0) (effects (font (size 1.27 1.27)) (justify left))) (property "Footprint" "" (at 160.02 105.41 0) (hide yes) (effects (font (size 1.27 1.27)))) (pin "1"))
 (symbol (lib_id "Device:R_Small") (at 139.7 85.09 0) (unit 1) (body_style 1) (exclude_from_sim no) (in_bom yes) (on_board yes) (in_pos_files yes) (dnp no) (property "Reference" "R1102" (at 140.97 83.82 0) (effects (font (size 1.27 1.27)) (justify left))) (property "Value" "10K" (at 140.97 86.36 0) (effects (font (size 1.27 1.27)) (justify left))) (property "Footprint" "Resistor_SMD:R_0603_1608Metric" (at 139.7 85.09 0) (hide yes) (effects (font (size 1.27 1.27)))) (property "Datasheet" "" (at 139.7 85.09 0) (hide yes) (effects (font (size 1.27 1.27)))) (property "Description" "Pull-up for open-drain supervisor output" (at 139.7 85.09 0) (hide yes) (effects (font (size 1.27 1.27)))) (property "IPN" "RES-0603-10K-5%-0.1W" (at 139.7 85.09 0) (hide yes) (effects (font (size 1.27 1.27)))) (property "Manufacturer" "Yageo" (at 139.7 85.09 0) (hide yes) (effects (font (size 1.27 1.27)))) (property "Procurement" "https://www.digikey.in/en/products/result?keywords=RC0603JR-0710KL" (at 139.7 85.09 0) (hide yes) (effects (font (size 1.27 1.27)))) (property "Procurement2" "https://www.mouser.in/c/?q=RC0603JR-0710KL" (at 139.7 85.09 0) (hide yes) (effects (font (size 1.27 1.27)))) (property "MPN1" "RC0603JR-0710KL" (at 139.7 85.09 0) (hide yes) (effects (font (size 1.27 1.27)))) (property "MPN2" "ERJ-3GEYJ103V" (at 139.7 85.09 0) (hide yes) (effects (font (size 1.27 1.27)))) (property "MFR2" "Panasonic" (at 139.7 85.09 0) (hide yes) (effects (font (size 1.27 1.27)))) (property "MPN3" "CRCW060310K0JNEA" (at 139.7 85.09 0) (hide yes) (effects (font (size 1.27 1.27)))) (property "MFR3" "Vishay Dale" (at 139.7 85.09 0) (hide yes) (effects (font (size 1.27 1.27)))) (property "MPN4" "CR0603-JW-103ELF" (at 139.7 85.09 0) (hide yes) (effects (font (size 1.27 1.27)))) (property "MFR4" "Bourns" (at 139.7 85.09 0) (hide yes) (effects (font (size 1.27 1.27)))) (property "Derating" "P 1.20mW/82.4mW@85C=1.5% (<=50%) OK; V 3.46/50V=6.9% (<=80%) OK" (at 139.7 85.09 0) (hide yes) (effects (font (size 1.27 1.27)))) (property "Cost" "" (at 139.7 85.09 0) (hide yes) (effects (font (size 1.27 1.27)))) (pin "1") (pin "2"))
 (symbol (lib_id "power:+3V3") (at 139.7 82.55 0) (unit 1) (body_style 1) (exclude_from_sim no) (in_bom no) (on_board no) (in_pos_files no) (dnp no) (property "Reference" "#PWR1111" (at 139.7 78.74 0) (hide yes) (effects (font (size 1.27 1.27)) (justify left))) (property "Value" "+3V3" (at 139.7 77.47 0) (effects (font (size 1.27 1.27)) (justify left))) (property "Footprint" "" (at 139.7 82.55 0) (hide yes) (effects (font (size 1.27 1.27)))) (pin "1"))
 (symbol (lib_id "74xGxx:74LVC1G07") (at 203.2 95.25 0) (unit 1) (body_style 1) (exclude_from_sim no) (in_bom yes) (on_board yes) (in_pos_files yes) (dnp no) (property "Reference" "U1103" (at 205.74 88.9 0) (effects (font (size 1.27 1.27)) (justify left))) (property "Value" "74LVC1G07" (at 205.74 101.6 0) (effects (font (size 1.27 1.27)) (justify left))) (property "Footprint" "Package_TO_SOT_SMD:SOT-23-5" (at 203.2 95.25 0) (hide yes) (effects (font (size 1.27 1.27)))) (property "Datasheet" "https://www.ti.com/lit/ds/symlink/sn74lvc1g07.pdf" (at 203.2 95.25 0) (hide yes) (effects (font (size 1.27 1.27)))) (property "Description" "Single Buffer Gate, Open Drain, Low-Voltage CMOS" (at 203.2 95.25 0) (hide yes) (effects (font (size 1.27 1.27)))) (property "Manufacturer" "Texas Instruments" (at 203.2 95.25 0) (hide yes) (effects (font (size 1.27 1.27)))) (property "Procurement" "https://www.digikey.in/en/products/result?keywords=SN74LVC1G07DBVR" (at 203.2 95.25 0) (hide yes) (effects (font (size 1.27 1.27)))) (property "Procurement2" "https://www.mouser.in/c/?q=SN74LVC1G07DBVR" (at 203.2 95.25 0) (hide yes) (effects (font (size 1.27 1.27)))) (property "MPN1" "SN74LVC1G07DBVR" (at 203.2 95.25 0) (hide yes) (effects (font (size 1.27 1.27)))) (property "MPN2" "" (at 203.2 95.25 0) (hide yes) (effects (font (size 1.27 1.27)))) (property "Cost" "" (at 203.2 95.25 0) (hide yes) (effects (font (size 1.27 1.27)))) (pin "1") (pin "2") (pin "3") (pin "4") (pin "5"))
 (symbol (lib_id "power:+3V3") (at 198.12 85.09 0) (unit 1) (body_style 1) (exclude_from_sim no) (in_bom no) (on_board no) (in_pos_files no) (dnp no) (property "Reference" "#PWR1112" (at 198.12 81.28 0) (hide yes) (effects (font (size 1.27 1.27)) (justify left))) (property "Value" "+3V3" (at 198.12 80.01 0) (effects (font (size 1.27 1.27)) (justify left))) (property "Footprint" "" (at 198.12 85.09 0) (hide yes) (effects (font (size 1.27 1.27)))) (pin "1"))
 (symbol (lib_id "PCM_SparkFun-PowerSymbol:GND") (at 198.12 105.41 0) (unit 1) (body_style 1) (exclude_from_sim no) (in_bom no) (on_board no) (in_pos_files no) (dnp no) (property "Reference" "#PWR1113" (at 198.12 109.22 0) (hide yes) (effects (font (size 1.27 1.27)) (justify left))) (property "Value" "GND" (at 198.12 110.49 0) (effects (font (size 1.27 1.27)) (justify left))) (property "Footprint" "" (at 198.12 105.41 0) (hide yes) (effects (font (size 1.27 1.27)))) (pin "1"))
 (symbol (lib_id "Jumper:Jumper_2_Open") (at 172.72 66.04 0) (unit 1) (body_style 1) (exclude_from_sim no) (in_bom yes) (on_board yes) (in_pos_files yes) (dnp no) (property "Reference" "JP1101" (at 172.72 60.96 0) (effects (font (size 1.27 1.27)) (justify left))) (property "Value" "SJ_Open" (at 170.18 69.85 0) (effects (font (size 1.27 1.27)) (justify left))) (property "Footprint" "Jumper:SolderJumper-2_P1.3mm_Open_RoundedPad1.0x1.5mm" (at 172.72 66.04 0) (hide yes) (effects (font (size 1.27 1.27)))) (property "Datasheet" "" (at 172.72 66.04 0) (hide yes) (effects (font (size 1.27 1.27)))) (property "Description" "Bridge during flashing to hold off watchdog resets" (at 172.72 66.04 0) (hide yes) (effects (font (size 1.27 1.27)))) (property "Manufacturer" "" (at 172.72 66.04 0) (hide yes) (effects (font (size 1.27 1.27)))) (property "Procurement" "" (at 172.72 66.04 0) (hide yes) (effects (font (size 1.27 1.27)))) (property "Procurement2" "" (at 172.72 66.04 0) (hide yes) (effects (font (size 1.27 1.27)))) (property "MPN1" "" (at 172.72 66.04 0) (hide yes) (effects (font (size 1.27 1.27)))) (property "MPN2" "" (at 172.72 66.04 0) (hide yes) (effects (font (size 1.27 1.27)))) (property "Cost" "" (at 172.72 66.04 0) (hide yes) (effects (font (size 1.27 1.27)))) (pin "1") (pin "2"))
 (symbol (lib_id "power:+3V3") (at 165.1 66.04 0) (unit 1) (body_style 1) (exclude_from_sim no) (in_bom no) (on_board no) (in_pos_files no) (dnp no) (property "Reference" "#PWR1114" (at 165.1 62.23 0) (hide yes) (effects (font (size 1.27 1.27)) (justify left))) (property "Value" "+3V3" (at 165.1 60.96 0) (effects (font (size 1.27 1.27)) (justify left))) (property "Footprint" "" (at 165.1 66.04 0) (hide yes) (effects (font (size 1.27 1.27)))) (pin "1"))
 (symbol (lib_id "Device:R_Small") (at 182.88 71.12 0) (unit 1) (body_style 1) (exclude_from_sim no) (in_bom yes) (on_board yes) (in_pos_files yes) (dnp no) (property "Reference" "R1101" (at 184.15 69.85 0) (effects (font (size 1.27 1.27)) (justify left))) (property "Value" "10K" (at 184.15 72.39 0) (effects (font (size 1.27 1.27)) (justify left))) (property "Footprint" "Resistor_SMD:R_0603_1608Metric" (at 182.88 71.12 0) (hide yes) (effects (font (size 1.27 1.27)))) (property "Datasheet" "" (at 182.88 71.12 0) (hide yes) (effects (font (size 1.27 1.27)))) (property "Description" "PROG pull-down (3.3 V across it when JP bridged)" (at 182.88 71.12 0) (hide yes) (effects (font (size 1.27 1.27)))) (property "IPN" "RES-0603-10K-5%-0.1W" (at 182.88 71.12 0) (hide yes) (effects (font (size 1.27 1.27)))) (property "Manufacturer" "Yageo" (at 182.88 71.12 0) (hide yes) (effects (font (size 1.27 1.27)))) (property "Procurement" "https://www.digikey.in/en/products/result?keywords=RC0603JR-0710KL" (at 182.88 71.12 0) (hide yes) (effects (font (size 1.27 1.27)))) (property "Procurement2" "https://www.mouser.in/c/?q=RC0603JR-0710KL" (at 182.88 71.12 0) (hide yes) (effects (font (size 1.27 1.27)))) (property "MPN1" "RC0603JR-0710KL" (at 182.88 71.12 0) (hide yes) (effects (font (size 1.27 1.27)))) (property "MPN2" "ERJ-3GEYJ103V" (at 182.88 71.12 0) (hide yes) (effects (font (size 1.27 1.27)))) (property "MFR2" "Panasonic" (at 182.88 71.12 0) (hide yes) (effects (font (size 1.27 1.27)))) (property "MPN3" "CRCW060310K0JNEA" (at 182.88 71.12 0) (hide yes) (effects (font (size 1.27 1.27)))) (property "MFR3" "Vishay Dale" (at 182.88 71.12 0) (hide yes) (effects (font (size 1.27 1.27)))) (property "MPN4" "CR0603-JW-103ELF" (at 182.88 71.12 0) (hide yes) (effects (font (size 1.27 1.27)))) (property "MFR4" "Bourns" (at 182.88 71.12 0) (hide yes) (effects (font (size 1.27 1.27)))) (property "Derating" "P 1.20mW/82.4mW@85C=1.5% (<=50%) OK; V 3.46/50V=6.9% (<=80%) OK" (at 182.88 71.12 0) (hide yes) (effects (font (size 1.27 1.27)))) (property "Cost" "" (at 182.88 71.12 0) (hide yes) (effects (font (size 1.27 1.27)))) (pin "1") (pin "2"))
 (symbol (lib_id "PCM_SparkFun-PowerSymbol:GND") (at 182.88 73.66 0) (unit 1) (body_style 1) (exclude_from_sim no) (in_bom no) (on_board no) (in_pos_files no) (dnp no) (property "Reference" "#PWR1115" (at 182.88 77.47 0) (hide yes) (effects (font (size 1.27 1.27)) (justify left))) (property "Value" "GND" (at 182.88 78.74 0) (effects (font (size 1.27 1.27)) (justify left))) (property "Footprint" "" (at 182.88 73.66 0) (hide yes) (effects (font (size 1.27 1.27)))) (pin "1"))
 (symbol (lib_id "Switch:SW_Push") (at 50.8 132.08 0) (unit 1) (body_style 1) (exclude_from_sim no) (in_bom yes) (on_board yes) (in_pos_files yes) (dnp no) (property "Reference" "SW1101" (at 45.72 125.73 0) (effects (font (size 1.27 1.27)) (justify left))) (property "Value" "SW_Push" (at 45.72 128.27 0) (effects (font (size 1.27 1.27)) (justify left))) (property "Footprint" "Button_Switch_SMD:SW_SPST_PTS810" (at 50.8 132.08 0) (hide yes) (effects (font (size 1.27 1.27)))) (property "Datasheet" "" (at 50.8 132.08 0) (hide yes) (effects (font (size 1.27 1.27)))) (property "Description" "Manual reset push button" (at 50.8 132.08 0) (hide yes) (effects (font (size 1.27 1.27)))) (property "Manufacturer" "C&K" (at 50.8 132.08 0) (hide yes) (effects (font (size 1.27 1.27)))) (property "Procurement" "https://www.mouser.in/en/ProductDetail/CK/PTS810SJK250SMTR-LFS" (at 50.8 132.08 0) (hide yes) (effects (font (size 1.27 1.27)))) (property "Procurement2" "https://www.mouser.in/c/?q=PTS810SJK250SMTR%20LFS" (at 50.8 132.08 0) (hide yes) (effects (font (size 1.27 1.27)))) (property "MPN1" "PTS810SJK250SMTR LFS" (at 50.8 132.08 0) (hide yes) (effects (font (size 1.27 1.27)))) (property "MPN2" "" (at 50.8 132.08 0) (hide yes) (effects (font (size 1.27 1.27)))) (property "Cost" "" (at 50.8 132.08 0) (hide yes) (effects (font (size 1.27 1.27)))) (pin "1") (pin "2"))
 (symbol (lib_id "PCM_SparkFun-PowerSymbol:GND") (at 45.72 137.16 0) (unit 1) (body_style 1) (exclude_from_sim no) (in_bom no) (on_board no) (in_pos_files no) (dnp no) (property "Reference" "#PWR1116" (at 45.72 140.97 0) (hide yes) (effects (font (size 1.27 1.27)) (justify left))) (property "Value" "GND" (at 45.72 142.24 0) (effects (font (size 1.27 1.27)) (justify left))) (property "Footprint" "" (at 45.72 137.16 0) (hide yes) (effects (font (size 1.27 1.27)))) (pin "1"))
 (symbol (lib_id "Diode:ESD9B3.3ST5G") (at 60.96 135.89 90) (unit 1) (body_style 1) (exclude_from_sim no) (in_bom yes) (on_board yes) (in_pos_files yes) (dnp no) (property "Reference" "D1101" (at 64.77 135.38 90) (effects (font (size 1.27 1.27)) (justify right))) (property "Value" "ESD9B3.3ST5G" (at 64.77 137.68 90) (effects (font (size 1.27 1.27)) (justify right))) (property "Footprint" "Diode_SMD:D_SOD-923" (at 60.96 135.89 0) (hide yes) (effects (font (size 1.27 1.27)))) (property "Datasheet" "https://www.onsemi.com/pub/Collateral/ESD9B-D.PDF" (at 60.96 135.89 0) (hide yes) (effects (font (size 1.27 1.27)))) (property "Description" "ESD protection diode, 3.3Vrwm, SOD-923" (at 60.96 135.89 0) (hide yes) (effects (font (size 1.27 1.27)))) (property "Manufacturer" "onsemi" (at 60.96 135.89 0) (hide yes) (effects (font (size 1.27 1.27)))) (property "Procurement" "https://www.digikey.in/en/products/result?keywords=ESD9B3.3ST5G" (at 60.96 135.89 0) (hide yes) (effects (font (size 1.27 1.27)))) (property "Procurement2" "https://www.mouser.in/c/?q=ESD9B3.3ST5G" (at 60.96 135.89 0) (hide yes) (effects (font (size 1.27 1.27)))) (property "MPN1" "ESD9B3.3ST5G" (at 60.96 135.89 0) (hide yes) (effects (font (size 1.27 1.27)))) (property "MPN2" "" (at 60.96 135.89 0) (hide yes) (effects (font (size 1.27 1.27)))) (property "Cost" "" (at 60.96 135.89 0) (hide yes) (effects (font (size 1.27 1.27)))) (pin "1") (pin "2"))
 (symbol (lib_id "PCM_SparkFun-PowerSymbol:GND") (at 60.96 139.7 0) (unit 1) (body_style 1) (exclude_from_sim no) (in_bom no) (on_board no) (in_pos_files no) (dnp no) (property "Reference" "#PWR1117" (at 60.96 143.51 0) (hide yes) (effects (font (size 1.27 1.27)) (justify left))) (property "Value" "GND" (at 60.96 144.78 0) (effects (font (size 1.27 1.27)) (justify left))) (property "Footprint" "" (at 60.96 139.7 0) (hide yes) (effects (font (size 1.27 1.27)))) (pin "1")))
